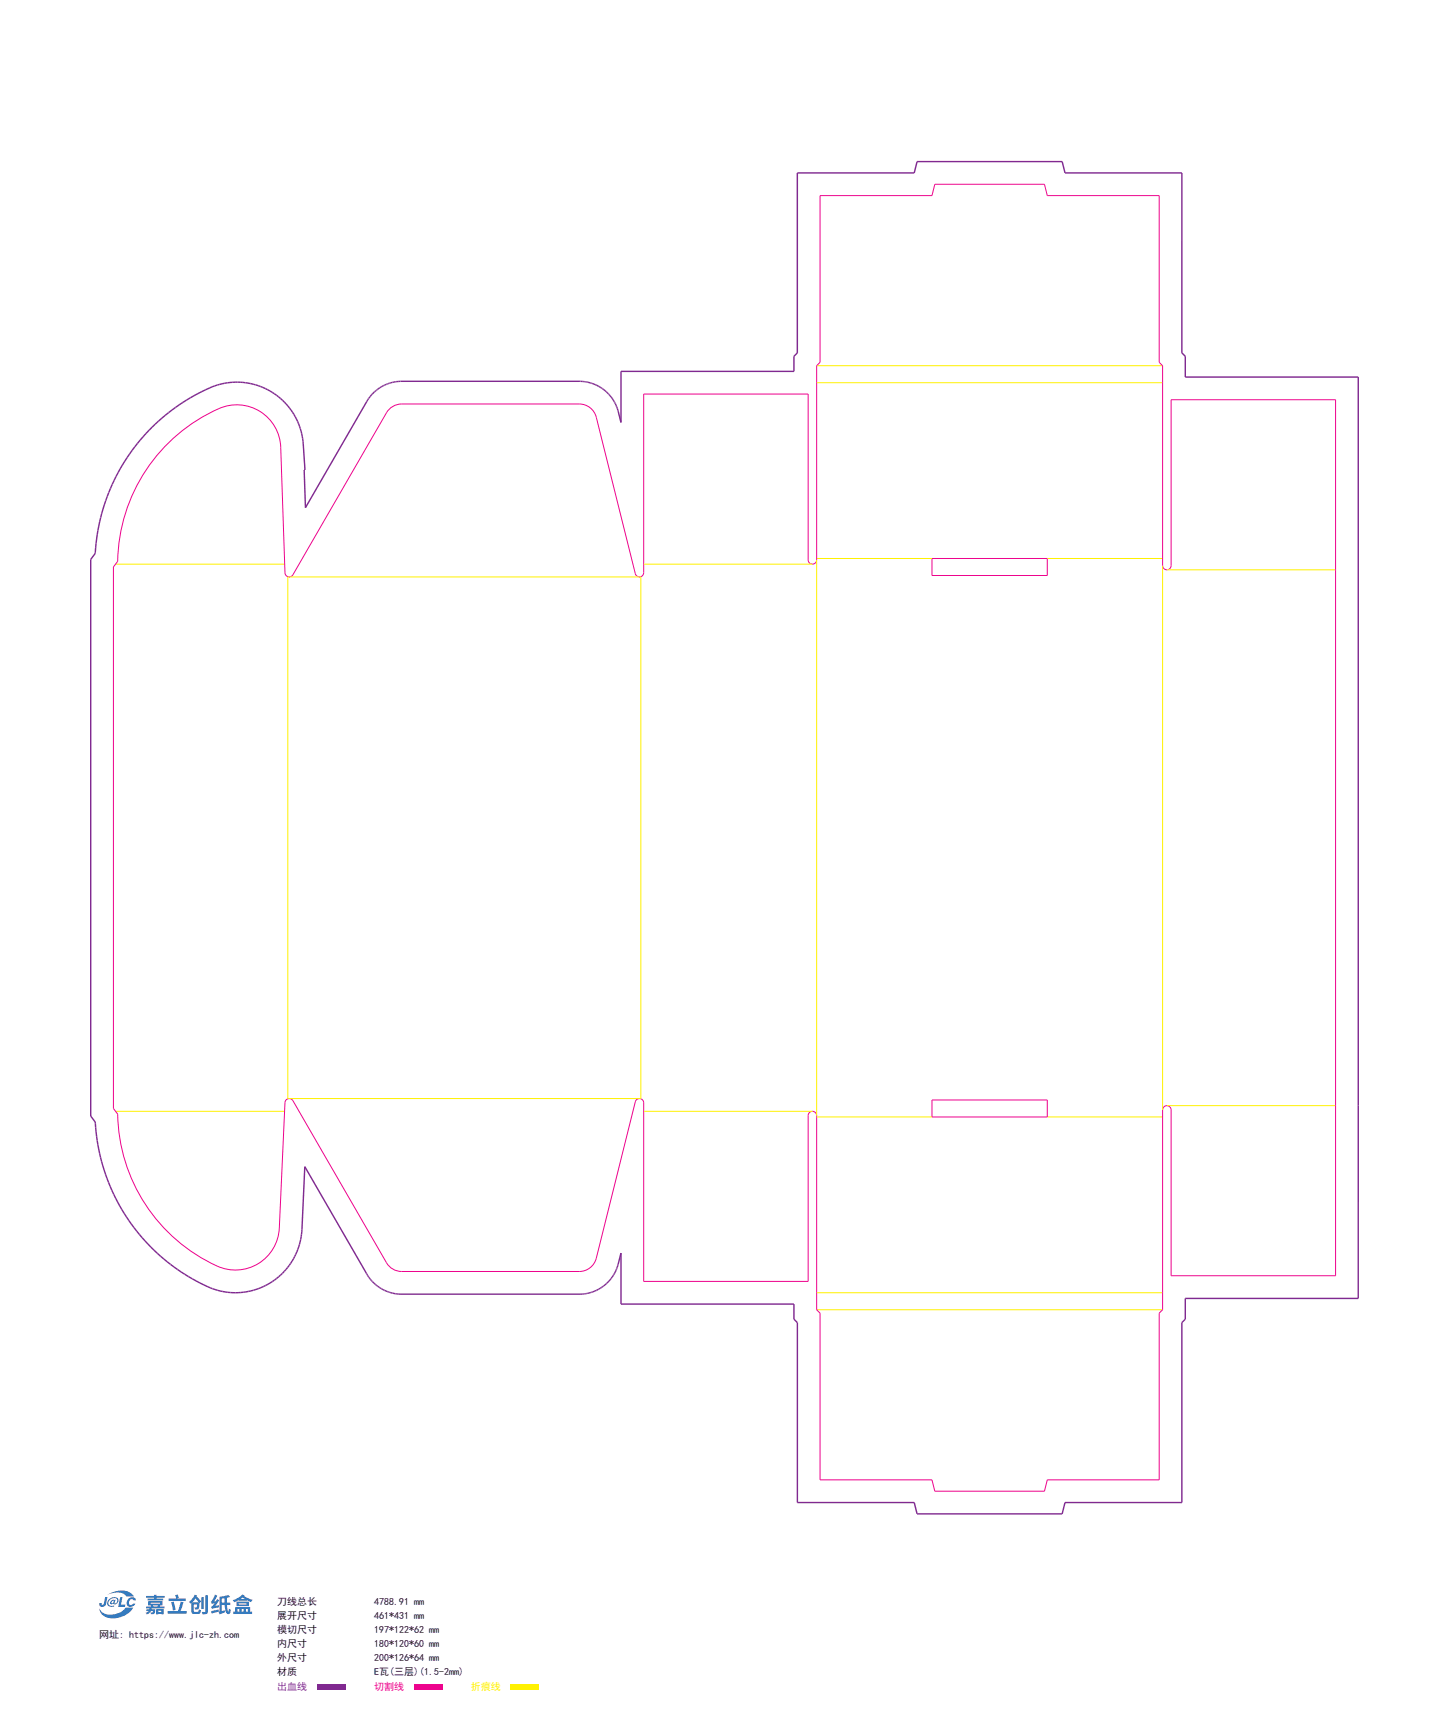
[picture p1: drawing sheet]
<svg xmlns="http://www.w3.org/2000/svg" width="511mm" height="606mm" viewBox="0 0 511 606" stroke-linecap="round" stroke-linejoin="round" font-family="sans-serif">
<path d="M58.6 157.1a56.3 56.3 0 0 1 21.1-13.8 15.5 15.5 0 0 1 19.3 14.5l1.5 44.3a1.5 1.5 0 0 0 1.1 1.4 1.5 1.5 0 0 0 1.7-.7l33-57.2a6.2 6.2 0 0 1 5.4-3.1h62.6a6.2 6.2 0 0 1 6 4.7l13.7 55.2a1.5 1.5 0 0 0 1.7 1.1 1.5 1.5 0 0 0 1.3-1.5v-63h58v58.5a1.5 1.5 0 0 0 1.5 1.5 1.5 1.5 0 0 0 1.5-1.5v-68.5l1.2-1.2v-58.8h39.5l1-4h38.6l1 4h39.5v58.8l1.2 1.2v70.5a1.5 1.5 0 0 0 1.5 1.5 1.5 1.5 0 0 0 1.5-1.5v-58.5h58v309h-58v-58.5a1.5 1.5 0 0 0-1.5-1.5 1.5 1.5 0 0 0-1.5 1.5v70.5l-1.2 1.2v58.8h-39.5l-1 4h-38.6l-1-4h-39.5v-58.8l-1.2-1.2v-68.5a1.5 1.5 0 0 0-1.5-1.5 1.5 1.5 0 0 0-1.5 1.5v58.5h-58v-63a1.5 1.5 0 0 0-1.3-1.5 1.5 1.5 0 0 0-1.7 1.1l-13.7 55.2a6.2 6.2 0 0 1-6 4.7h-62.6a6.2 6.2 0 0 1-5.4-3.1l-33-57.1a1.5 1.5 0 0 0-1.7-.8 1.5 1.5 0 0 0-1.1 1.4l-2 44.3a15.7 15.7 0 0 1-24.5 12.1 60 60 0 0 1-32.5-52.3l-1.5-2v-191l1.5-2a60 60 0 0 1 17.1-40.9zM328.7 197h40.6v6h-40.6zM328.7 388h40.6v6h-40.6z" fill="none" stroke="#ed028c" stroke-width=".35"/>
<g fill="none" stroke="#fff101" stroke-width=".35">
<path d="M288 135h122M288 129h122M40.7 199h59.7M227 199h59.5M288 197h40.7M288 197.5v196M369.3 197h40.7M410 199.5v192M101.5 203.5h124.5v184h-124.5zM411.5 201h59.5M40.7 392h59.7M227 392h59.5"/>
<path d="M288 394h40.7M369.3 394h40.7M411.5 390h59.5M288 456h122M288 462h122"/>
</g>
<path d="M134.4 136.5h.1M138.3 134.9a14.2 14.2 0 0 0-8.9 6.7l-21.7 37.5-.4-13.3h.3l-.7-9.2a23.6 23.6 0 0 0-35.7-18.5 68 68 0 0 0-37.6 57.1l-1.6 2.1v196.4l1.6 2.1a67.4 67.4 0 0 0 43.1 59.3 23.5 23.5 0 0 0 29.8-21.5l1-22.1 21.7 37.7a14.2 14.2 0 0 0 11.9 7.3h63.8a13.9 13.9 0 0 0 6.3-1.8M138.4 134.9l2.9-.4h63.2a14.2 14.2 0 0 1 13.5 10.6l1 3.9v-18h61v-5.3l1.2-1.2v-63.5h41.2l1-4h51.2l1 4h41.2v63.5l1.2 1.2v7.3h61v325h-61v7.3l-1.2 1.2v63.5h-41.2l-1 4h-51.2l-1-4h-41.2v-63.5l-1.2-1.2v-5.3h-61v-18l-1 4a14.3 14.3 0 0 1-6.7 8.7M138.4 134.9h-.1M211.3 454.7h-.1" fill="none" stroke="#802990" stroke-width=".5"/>
<g fill="#357bbf">
<path d="M35 567.3a3.9 3.9 0 0 0 4.7 2.2l1-.2a5.6 5.6 0 0 0 3.6-2.3h2.7a8.1 8.1 0 0 1-10.8 2.7 3.4 3.4 0 0 1-1.2-2.4z"/>
<path d="M37.8 562.5a8.2 8.2 0 0 1 8.4-.5l1.1 1.1h-2.8a3.7 3.7 0 0 0-4.6-1.2z"/>
<path d="M42.4 563.4h.8l-.5 2.6h1.5l-.1 .8h-2.4z"/>
<path d="M37.1 563.4h.8l-.5 2.3a1.19 1.19 0 0 1-1.3 1.2 1.19 1.19 0 0 1-1-1.4h.8l.1 .6 .5-.2z"/>
<path d="M45.3 564a1.48 1.48 0 0 1 1.5-.6 1.48 1.48 0 0 1 1.1 1.1h-.8a.95 .95 0 0 0-1.5 .2 .95 .95 0 0 0 .8 1.4l.5-.5h.8a1.59 1.59 0 0 1-2.4 1 1.59 1.59 0 0 1 0-2.6z"/>
<path d="M52.3 564.8h5v1.5h-1.3h.6l-.2 .4h1.6v.6h-4.6v.3l1.4 .1a1.17 1.17 0 0 1-1 1.7h-.6l-.2-.6a.55 .55 0 0 0 .6 0 .55 .55 0 0 0 .3-.5h-.7l-.6 .8-.9 .4-.4-.6 1.1-.6h-.8v-.6h1l.1-.4h-1.2v-.6h1.7l-.1-.4h.5h-1.3zM51.5 563h2.8v-.5h.9v.5h2.9v.6h-2.9v.3h2.3v.6h-5.5v-.6h2.3v-.3h-2.8zM53.1 565.3v.4h3.4v-.4zM53.9 566.3l.3 .4h1.3l.1-.4zM55.1 567.6h2.6v1.8h-2.6zM55.8 568.2v.5h1.1v-.5z"/>
<path d="M59.1 568.3h3.6l1-3.3 1 .2-1 3.1h2.1v.9h-6.7zM59.5 563.9h2.6l-.3-1.2 .9-.3 .4 1.2-.8 .3h3.2v.8h-6zM60.4 565.2l.9-.2 .6 2.9-.9 .2z"/>
<path d="M68.7 562.5l.8 .3-.2 .3 1.6 1.8-.5 .6a1.87 1.87 0 0 1-.8 2.2h-.8l-.2-.7a.58 .58 0 0 0 .6 0 .58 .58 0 0 0 .3-.6v-.4h-1.2l.1 2.4 1.5 .1 .2-.9 .8 .4-.1 .5a.86 .86 0 0 1-1 .8 2.3 2.3 0 0 1-2.2-.3l-.1-3.5-.3 .2-.6-.7 1.2-1.1zM68.9 563.8l-1.1 1.4h2.3zM71 563.4h.9v4.2h-.9zM72.4 562.7h.9v5.7a1.13 1.13 0 0 1-.7 1 1.13 1.13 0 0 1-1.2-.2l-.3-.6 1.3-.2z"/>
<path d="M75.8 562.5l.8 .4-1.1 2 .7-.1 .4-.7 .7 .4-1.4 2 1.3-.3v.8l-2.5 .5a1.19 1.19 0 0 1 .7-1.6l.3-.3-1 .1a1.38 1.38 0 0 1 .5-1.8zM74.5 568.3l2.6-.6 .1 .8-2.6 .6zM77.4 563.3l3.1-.7 .6 .7-1.1 .3v1.7h1.2v.9h-1.1l.4 2.3 .2-1.1 .2 .2a.95 .95 0 0 1 .4 1.2 .95 .95 0 0 1-1.2 .5l-.6-1.1-.3-2.1h-1v2.2l1.1-.3 .1 .7-1.9 .8-.4-.7 .3-.6zM78.2 563.9v1.4h1v-1.6z"/>
<path d="M82.1 564.5l2.2-1.1 1.2-1 1.5 1.1 2.1 .8-.6 .8-1.5-.7v.3h-2.9v-.2l-1.5 .7zM82.9 566.9h5.3v1.6h.7v.8h-6.7v-.8h.7zM83.4 565h4.4v1.5h-4.4zM83.7 567.5v1h.7v-1zM84.2 565.5v.5h2.7v-.5zM84.8 564.1h1.6l-.8-.6zM85.2 567.5v1h.7v-1zM86.7 567.5v1h.7v-1z"/>
<path d="M38.6 563.9a1.57 1.57 0 0 0-.6 2.3 1.57 1.57 0 0 0 2.3 .4l-.1-.3a1.28 1.28 0 0 1-1.9-.5 1.28 1.28 0 0 1 .8-1.8 1.25 1.25 0 0 1 1.4-.3 1.25 1.25 0 0 1 .8 1.2l-.4 .6-.4 .1 .3-1.3a1.84 1.84 0 0 0-2 1 .64 .64 0 0 0 .5 .6 .64 .64 0 0 0 .6-.3 1.23 1.23 0 0 0 1.9-.8 1.23 1.23 0 0 0-1.5-1.4zM39.6 564.8h.6l-.3 .6-.5 .1-.1-.3z"/>
</g>
<path d="M111.9 594h10v2h-10z" fill="#802990"/>
<path d="M146 594h10v2h-10z" fill="#ed028c"/>
<path d="M180.1 594h10v2h-10z" fill="#fff101"/>
<g font-size="3.5" fill="#231f20">
<text x="97.8" y="566">刀线总长</text>
<text x="131.9" y="566">4788.91 mm</text>
<text x="97.8" y="571">展开尺寸</text>
<text x="131.9" y="571">461*431 mm</text>
<text x="35" y="577.9">网址: https://www.jlc-zh.com</text>
<text x="97.8" y="576">模切尺寸</text>
<text x="97.8" y="581">内尺寸</text>
<text x="131.9" y="576">197*122*62 mm</text>
<text x="131.9" y="581">180*120*60 mm</text>
<text x="97.8" y="586">外尺寸</text>
<text x="131.9" y="586">200*126*64 mm</text>
<text x="97.8" y="591">材质</text>
<text x="131.9" y="591">E瓦(三层)(1.5-2mm)</text>
</g>
<text font-size="3.5" fill="#802990" x="97.8" y="596">出血线</text>
<text font-size="3.5" fill="#ed028c" x="131.9" y="596">切割线</text>
<text font-size="3.5" fill="#fff101" x="166" y="596">折痕线</text>
</svg>
